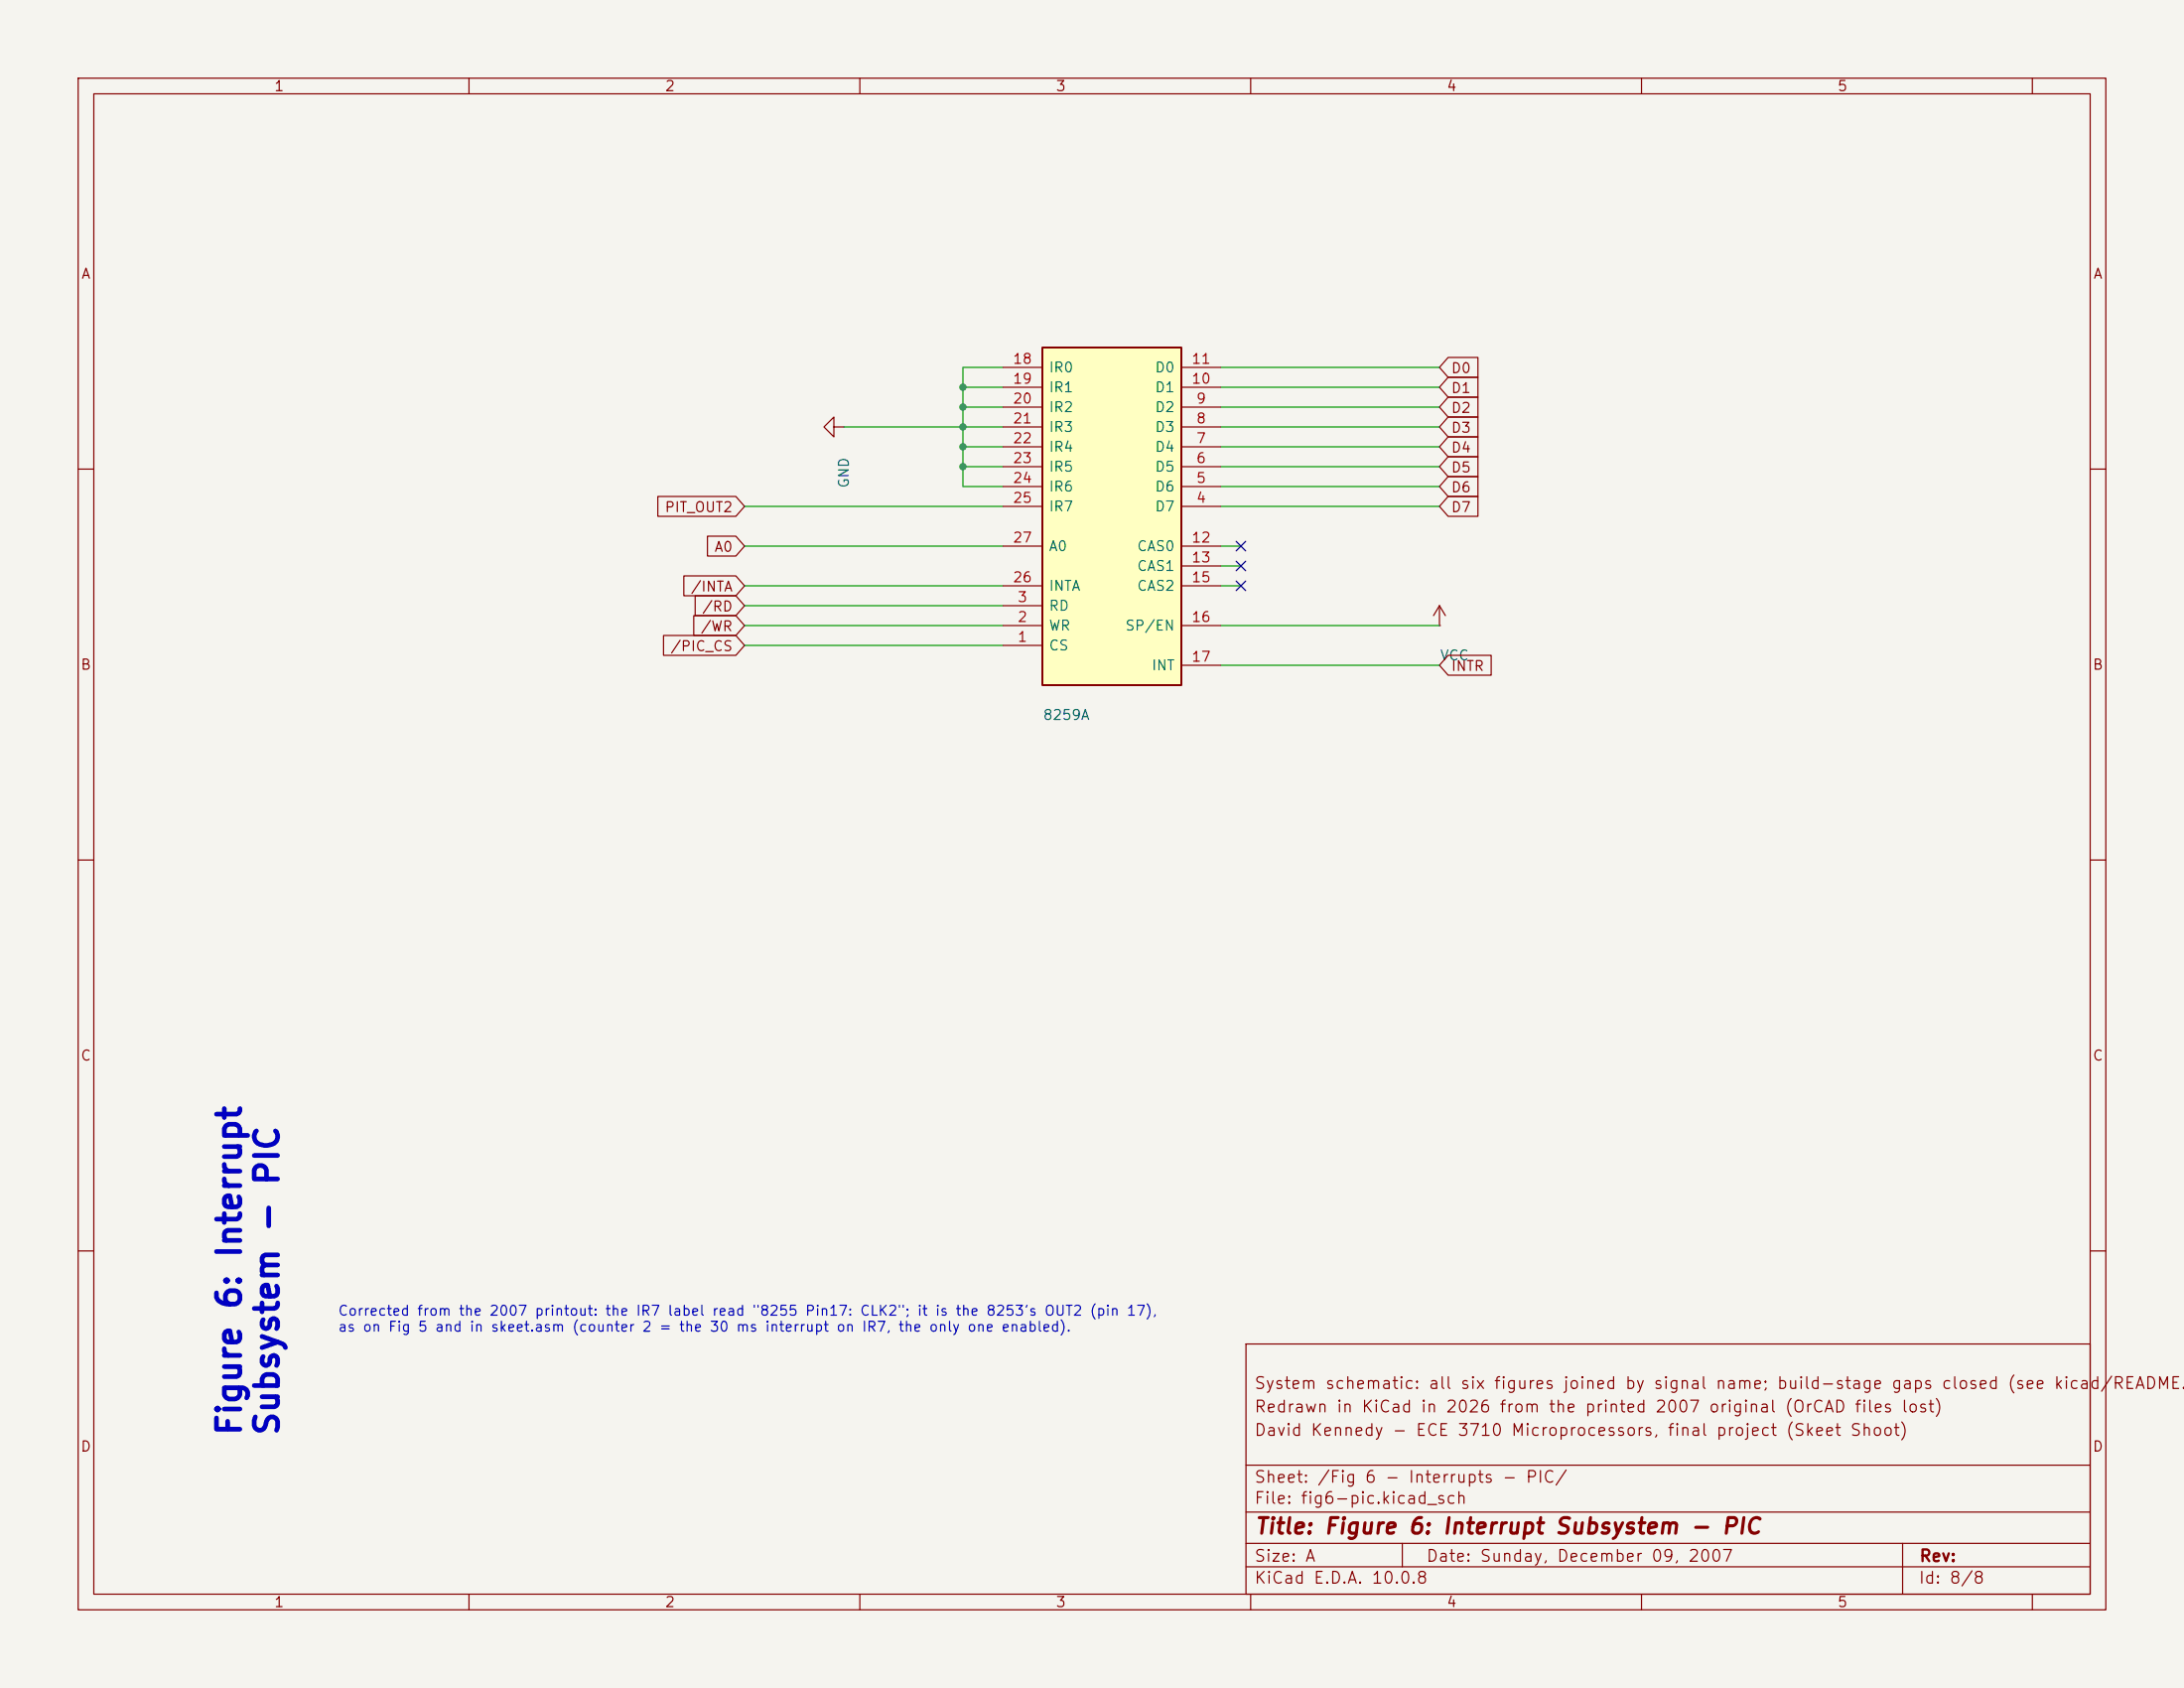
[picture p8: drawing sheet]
<svg xmlns="http://www.w3.org/2000/svg" width="279mm" height="216mm" viewBox="0 0 279 216" stroke-linecap="round" stroke-linejoin="round" font-family="sans-serif">
<path d="M0 0h279.4v215.9h-279.4z" fill="#f5f4ef" stroke="#f5f4ef" stroke-width=".13"/>
<g fill="none" stroke="#840000" stroke-width=".15">
<path d="M10 10h259.4v195.9h-259.4zM12 12h255.4v191.9h-255.4zM60 10v2M110 10v2M160 10v2M210 10v2M260 10v2M106.7 54.6v-1.3l-1.3 1.3 1.3 1.3v-1.3h1.2M107.9 54.6h.1M10 60h2M267.4 60h2M10 110h2"/>
<path d="M267.4 110h2M10 160h2M159.4 171.9h108v32h-108zM267.4 160h2M159.4 197.4h108M159.4 193.4h108M159.4 187.4h108M179.4 197.4v3M243.4 197.4v6.5M60 203.9v2M110 203.9v2M159.4 200.4h108"/>
<path d="M160 203.9v2M210 203.9v2M260 203.9v2"/>
</g>
<path d="M133.3 44.5h17.8v43.1h-17.8z" fill="#ffffc2"/>
<path d="M133.3 44.5h17.8v43.1h-17.8z" fill="none" stroke="#840000" stroke-width=".25"/>
<g fill="none" stroke="#840000" stroke-width=".15">
<path d="M128.3 59.7h5M128.3 57.2h5M128.3 54.6h5M128.3 52.1h5M128.3 49.5h5M128.3 47h5M151.1 59.7h5.1M151.1 57.2h5.1M151.1 54.6h5.1M151.1 52.1h5.1M151.1 49.5h5.1M151.1 47h5.1"/>
<path d="M185.3 55.9h3.8v2.5h-3.8l-1.2-1.2zM185.3 53.3h3.8v2.6h-3.8l-1.2-1.3zM185.3 50.8h3.8v2.5h-3.8l-1.2-1.2zM185.3 58.4h3.8v2.6h-3.8l-1.2-1.3zM185.3 48.3h3.8v2.5h-3.8l-1.2-1.3zM185.3 45.7h3.8v2.6h-3.8l-1.2-1.3zM84.2 63.5h9.9l1.1 1.3-1.1 1.2h-9.9zM87.5 73.7h6.6l1.1 1.2-1.1 1.3h-6.6zM88.8 78.7h5.3l1.1 1.3-1.1 1.3h-5.3zM88.9 76.2h5.2l1.1 1.3-1.1 1.2h-5.2zM90.5 68.6h3.6l1.1 1.3-1.1 1.2h-3.6zM128.3 77.5h5"/>
<path d="M128.3 64.8h5M128.3 62.2h5M128.3 69.9h5M128.3 74.9h5M151.1 64.8h5.1M151.1 62.2h5.1M151.1 69.9h5.1M151.1 72.4h5.1M151.1 74.9h5.1M184.1 77.5l-.7 1.2M184.1 77.5l.8 1.2M184.1 77.5v2.5"/>
<path d="M185.3 61h3.8v2.5h-3.8l-1.2-1.3zM185.3 63.5h3.8v2.5h-3.8l-1.2-1.2zM84.9 81.3h9.2l1.1 1.3-1.1 1.2h-9.2zM128.3 82.6h5M128.3 80h5M151.1 80h5.1M151.1 85.1h5.1M184.1 80h.1M185.3 83.8h5.5v2.6h-5.5l-1.2-1.3z"/>
</g>
<g fill="none" stroke="#009600" stroke-width=".15">
<path d="M107.9 54.6h20.4M123.2 49.5h5.1M123.2 52.1h5.1M123.2 57.2h5.1M123.2 59.7h5.1M128.3 47h-5.1v15.2h5.1M156.2 54.6h27.9M156.2 47h27.9M156.2 49.5h27.9M156.2 52.1h27.9M156.2 57.2h27.9M156.2 59.7h27.9"/>
<path d="M95.2 77.5h33.1M95.2 74.9h33.1M95.2 64.8h33.1M95.2 69.9h33.1M156.2 74.9h2.5M156.2 72.4h2.5M156.2 64.8h27.9M156.2 62.2h27.9M156.2 69.9h2.5M95.2 80h33.1M95.2 82.6h33.1M156.2 80h27.9"/>
<path d="M156.2 85.1h27.9"/>
</g>
<path d="M158.1 74.3l1.3 1.2M158.1 71.8l1.3 1.2M158.1 69.2l1.3 1.3M159.4 74.3l-1.3 1.2M159.4 71.8l-1.3 1.2M159.4 69.2l-1.3 1.3" fill="none" stroke="#000084" stroke-width=".15"/>
<g fill="#009600">
<circle cx="123.2" cy="54.6" r=".46"/>
<circle cx="123.2" cy="57.2" r=".46"/>
<circle cx="123.2" cy="59.7" r=".46"/>
<circle cx="123.2" cy="49.5" r=".46"/>
<circle cx="123.2" cy="52.1" r=".46"/>
</g>
<g font-size="3" fill="#0000c2">
<text x="31.6" y="183.8" transform="rotate(-90 31.6 183.8)">Figure 6: Interrupt</text>
<text x="36.4" y="183.8" transform="rotate(-90 36.4 183.8)">Subsystem - PIC</text>
</g>
<text font-size="2" fill="#840000" x="160.4" y="196.7">Title: Figure 6: Interrupt Subsystem - PIC</text>
<g font-size="1.5" fill="#840000">
<text x="160.4" y="178">System schematic: all six figures joined by signal name; build-stage gaps closed (see kicad/README.t</text>
<text x="160.4" y="184">David Kennedy - ECE 3710 Microprocessors, final project (Skeet Shoot)</text>
<text x="160.4" y="181">Redrawn in KiCad in 2026 from the printed 2007 original (OrCAD files lost)</text>
<text x="160.4" y="190">Sheet: /Fig 6 - Interrupts - PIC/</text>
<text x="160.4" y="192.7">File: fig6-pic.kicad_sch</text>
<text x="160.4" y="202.9">KiCad E.D.A. 10.0.8</text>
<text x="160.4" y="200.1">Size: A</text>
<text x="182.4" y="200.1">Date: Sunday, December 09, 2007</text>
<text x="245.4" y="202.9">Id: 8/8</text>
<text x="245.4" y="200.1">Rev:</text>
</g>
<g font-size="1.3" fill="#840000">
<text x="35" y="12">1</text>
<text x="85" y="12">2</text>
<text x="135" y="12">3</text>
<text x="185" y="12">4</text>
<text x="235" y="12">5</text>
<text x="10.3" y="36">A</text>
<text x="267.7" y="36">A</text>
<text x="185.6" y="53.1">D2</text>
<text x="185.6" y="50.6">D1</text>
<text x="185.6" y="48">D0</text>
<text x="185.6" y="58.2">D4</text>
<text x="185.6" y="55.7">D3</text>
<text x="84.9" y="65.8">PIT_OUT2</text>
<text x="185.6" y="60.7">D5</text>
<text x="185.6" y="63.3">D6</text>
<text x="185.6" y="65.8">D7</text>
<text x="91.3" y="70.9">A0</text>
<text x="88.3" y="76">/INTA</text>
<text x="85.7" y="83.6">/PIC_CS</text>
<text x="89.5" y="81.1">/WR</text>
<text x="89.7" y="78.5">/RD</text>
<text x="10.2" y="86">B</text>
<text x="185.6" y="86.1">INTR</text>
<text x="267.6" y="86">B</text>
<text x="10.2" y="136">C</text>
<text x="267.6" y="136">C</text>
<text x="10.2" y="186">D</text>
<text x="267.6" y="186">D</text>
<text x="35" y="205.9">1</text>
<text x="85" y="205.9">2</text>
<text x="135" y="205.9">3</text>
<text x="185" y="205.9">4</text>
<text x="235" y="205.9">5</text>
</g>
<g font-size="1.3" fill="#a90000">
<text x="129.5" y="46.9">18</text>
<text x="152.3" y="46.9">11</text>
<text x="129.5" y="49.4">19</text>
<text x="129.5" y="51.9">20</text>
<text x="152.3" y="49.4">10</text>
<text x="152.9" y="51.9">9</text>
<text x="129.5" y="54.5">21</text>
<text x="129.5" y="57">22</text>
<text x="129.5" y="59.6">23</text>
<text x="152.9" y="59.6">6</text>
<text x="152.9" y="57">7</text>
<text x="152.9" y="54.5">8</text>
<text x="129.5" y="62.1">24</text>
<text x="129.5" y="64.6">25</text>
<text x="152.9" y="64.6">4</text>
<text x="152.9" y="62.1">5</text>
<text x="129.5" y="69.7">27</text>
<text x="152.3" y="69.7">12</text>
<text x="129.5" y="74.8">26</text>
<text x="130.1" y="77.3">3</text>
<text x="152.3" y="72.3">13</text>
<text x="152.3" y="74.8">15</text>
<text x="130.1" y="82.4">1</text>
<text x="130.1" y="79.9">2</text>
<text x="152.3" y="79.9">16</text>
<text x="152.3" y="85">17</text>
</g>
<g font-size="1.3" fill="#006464">
<text x="134.1" y="48">IR0</text>
<text x="147.7" y="48">D0</text>
<text x="134.1" y="50.5">IR1</text>
<text x="134.1" y="53">IR2</text>
<text x="147.7" y="53">D2</text>
<text x="147.7" y="50.5">D1</text>
<text x="134.1" y="55.6">IR3</text>
<text x="134.1" y="58.1">IR4</text>
<text x="147.7" y="58.1">D4</text>
<text x="147.7" y="55.6">D3</text>
<text x="108.9" y="62.5" transform="rotate(-90 108.9 62.5)">GND</text>
<text x="134.1" y="60.7">IR5</text>
<text x="134.1" y="63.2">IR6</text>
<text x="134.1" y="65.7">IR7</text>
<text x="147.7" y="65.7">D7</text>
<text x="147.7" y="63.2">D6</text>
<text x="147.7" y="60.7">D5</text>
<text x="134.1" y="70.8">A0</text>
<text x="145.4" y="70.8">CAS0</text>
<text x="134.1" y="75.9">INTA</text>
<text x="145.4" y="73.4">CAS1</text>
<text x="145.4" y="75.9">CAS2</text>
<text x="134.1" y="83.5">CS</text>
<text x="134.1" y="81">WR</text>
<text x="134.1" y="78.4">RD</text>
<text x="143.9" y="81">SP/EN</text>
<text x="147.2" y="86.1">INT</text>
<text x="184.1" y="84.8">VCC</text>
<text x="133.3" y="92.4">8259A</text>
</g>
<g font-size="1.3" fill="#0000c2">
<text x="43.2" y="168.6">Corrected from the 2007 printout: the IR7 label read &quot;8255 Pin17: CLK2&quot;; it is the 8253's OUT2 (pin 17),</text>
<text x="43.2" y="170.6">as on Fig 5 and in skeet.asm (counter 2 = the 30 ms interrupt on IR7, the only one enabled).</text>
</g>
</svg>
